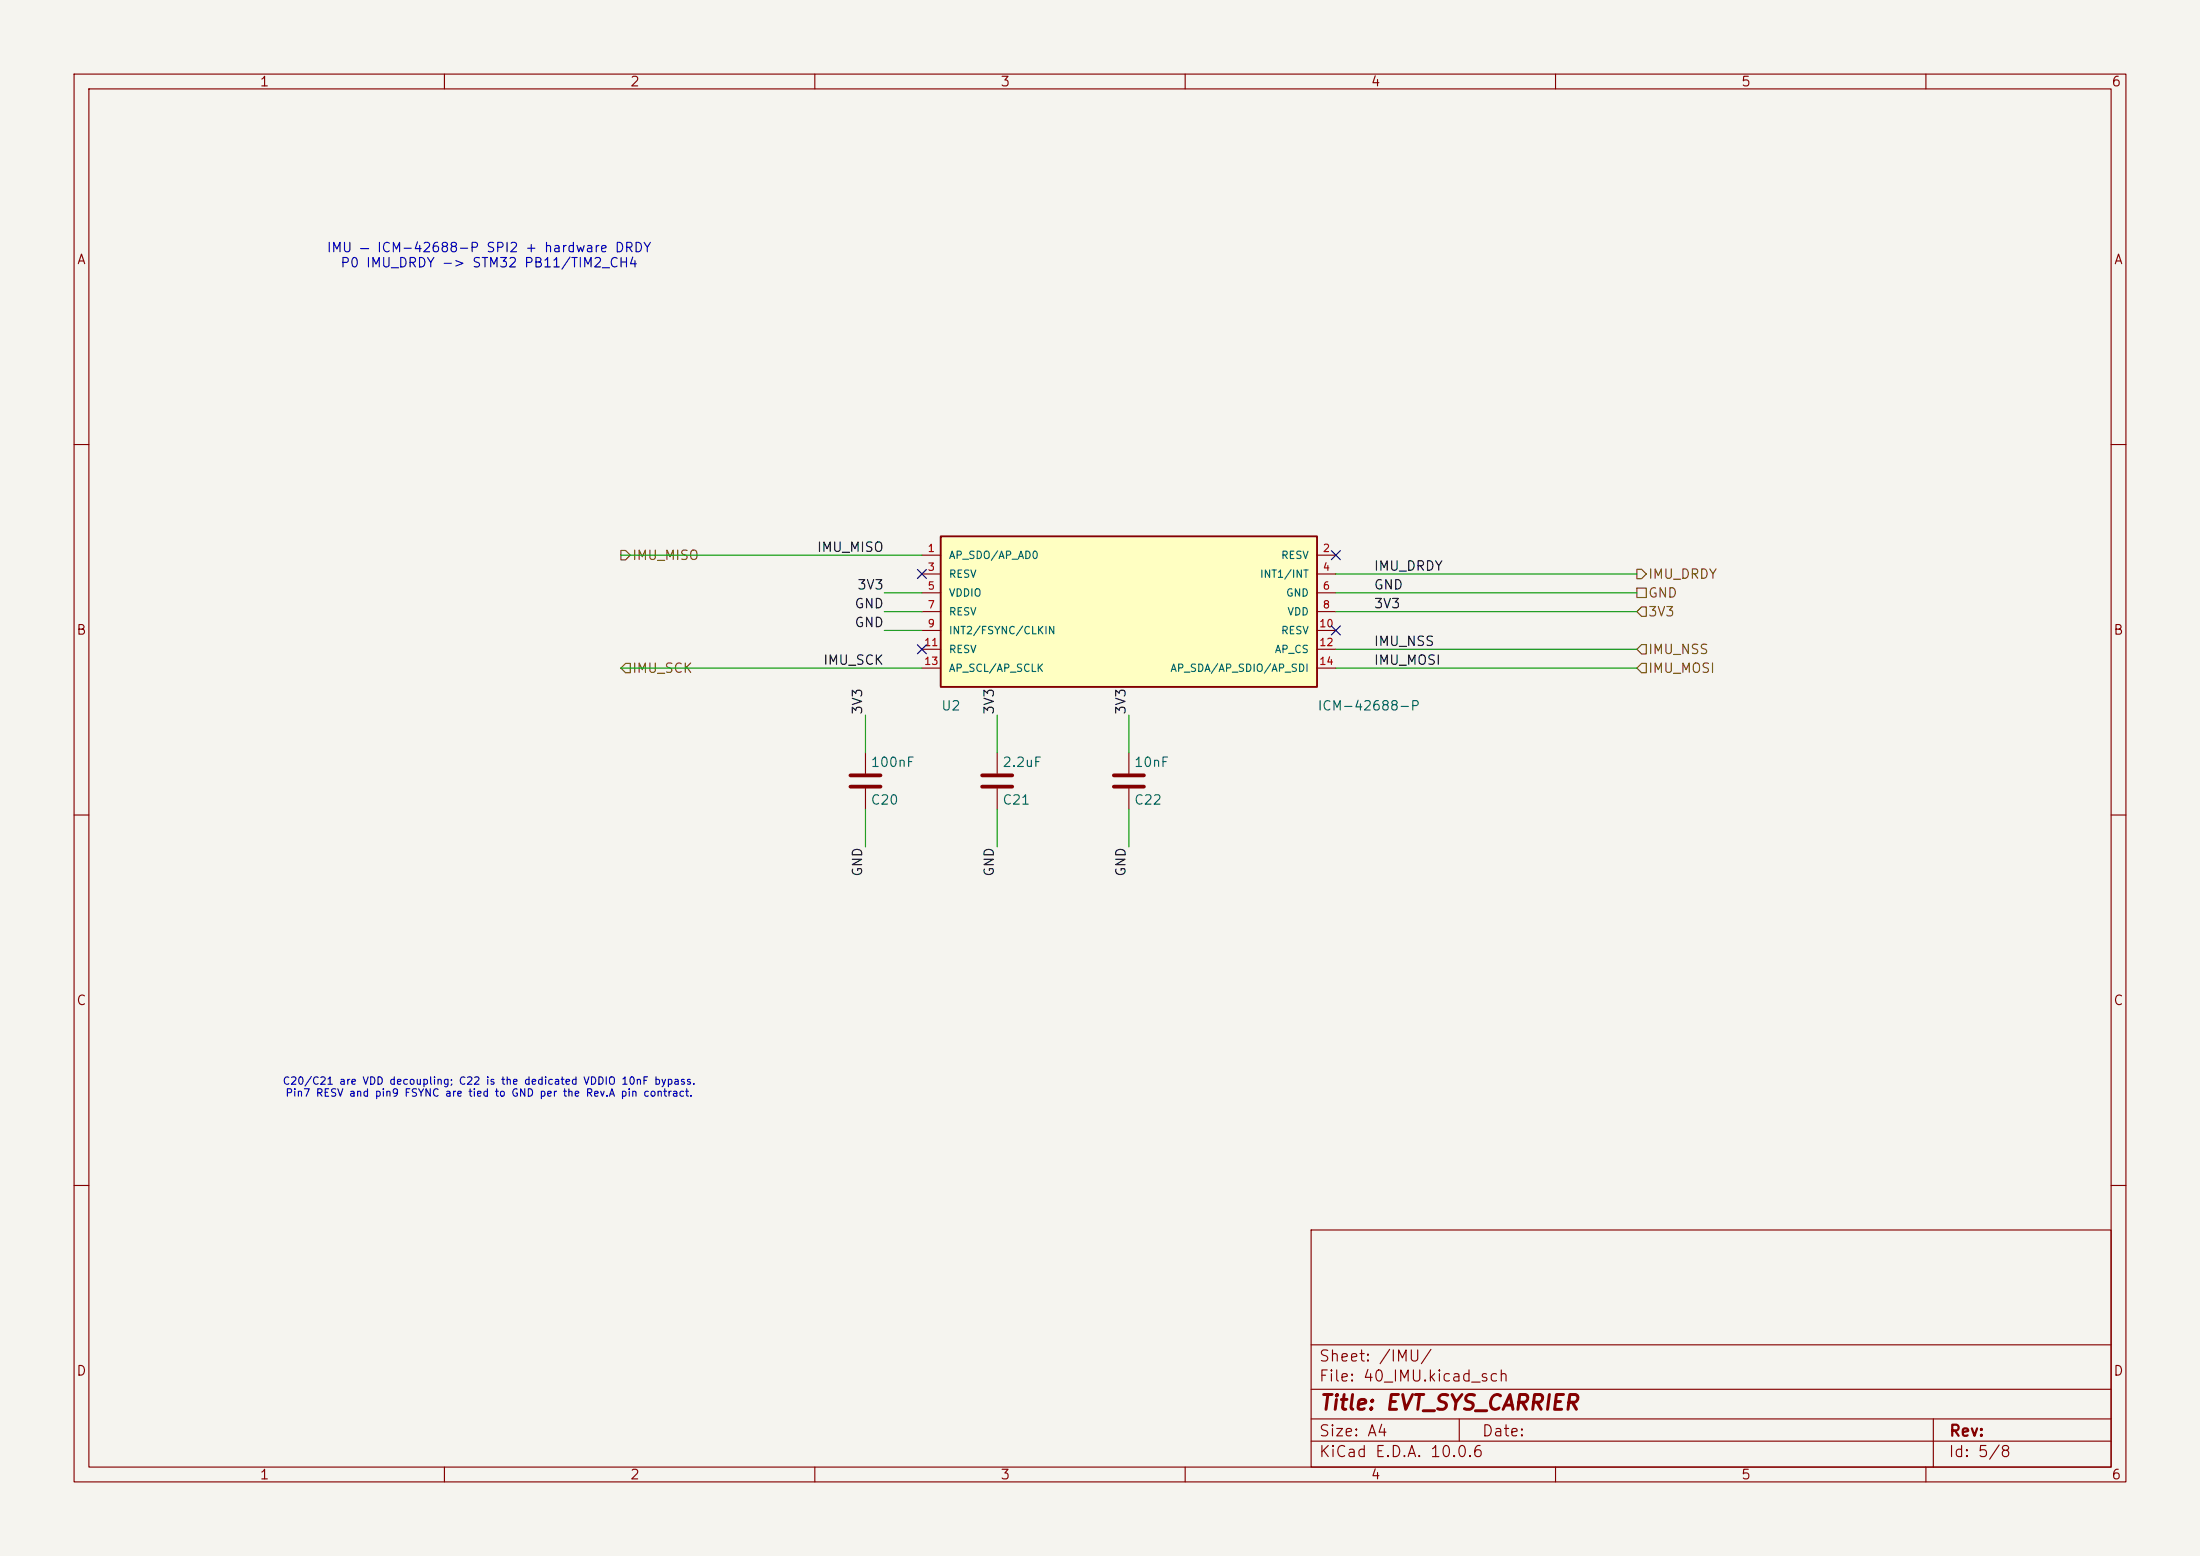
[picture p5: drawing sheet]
<svg xmlns="http://www.w3.org/2000/svg" width="297mm" height="210mm" viewBox="0 0 297 210" stroke-linecap="round" stroke-linejoin="round" font-family="sans-serif">
<path d="M0 0h297v210h-297z" fill="#f5f4ef" stroke="#f5f4ef" stroke-width=".14"/>
<g fill="none" stroke="#840000" stroke-width=".15">
<path d="M10 10h277v190h-277zM12 12h273v186h-273zM60 10v2M110 10v2M160 10v2M210 10v2M260 10v2M10 60h2M285 60h2M10 110h2M134.6 101.6v2.8M134.6 106.4v2.8"/>
<path d="M285 110h2M10 160h2M177 166h108v32h-108zM285 160h2M60 198v2M110 198v2M160 198v2M177 194.5h108M177 191.5h108M177 187.5h108M177 181.5h108M197 191.5v3"/>
<path d="M210 198v2M260 198v2M261 191.5v6.5"/>
</g>
<path d="M132.6 104.6h4.1M132.6 106.2h4.1" fill="none" stroke="#840000" stroke-width=".51"/>
<path d="M127 72.4h50.8v20.3h-50.8z" fill="#ffffc2"/>
<path d="M127 72.4h50.8v20.3h-50.8z" fill="none" stroke="#840000" stroke-width=".25"/>
<g fill="none" stroke="#840000" stroke-width=".15">
<path d="M124.5 74.9h2.5M124.5 77.5h2.5M177.8 74.9h2.5M177.8 77.5h2.5M124.5 80h2.5M124.5 82.6h2.5M124.5 85.1h2.5M124.5 87.6h2.5M124.5 90.2h2.5M177.8 80h2.5M177.8 82.6h2.5M177.8 85.1h2.5"/>
<path d="M177.8 87.6h2.5M177.8 90.2h2.5M116.8 101.6v2.8M116.8 106.4v2.8M152.4 101.6v2.8M152.4 106.4v2.8"/>
</g>
<path d="M114.8 104.6h4.1M114.8 106.2h4.1M150.4 104.6h4M150.4 106.2h4" fill="none" stroke="#840000" stroke-width=".51"/>
<path d="M83.8 74.3h.7l.6 .6-.6 .7h-.7zM221 76.8h.6l.6 .7-.6 .6h-.6zM221 79.4h1.2v1.2h-1.2zM84.5 89.5h.6v1.3h-.6l-.7-.6zM221.6 81.9h.6v1.3h-.6l-.6-.6zM221.6 89.5h.6v1.3h-.6l-.6-.6zM221.6 87h.6v1.3h-.6l-.6-.7z" fill="none" stroke="#725600" stroke-width=".15"/>
<g fill="none" stroke="#009600" stroke-width=".15">
<path d="M83.8 74.9h40.7M180.3 77.5h40.7M83.8 90.2h40.7M116.8 96.5v5.1M119.4 85.1h5.1M119.4 80h5.1M119.4 82.6h5.1M134.6 96.5v5.1M152.4 96.5v5.1M180.3 80h40.7M180.3 90.2h40.7M180.3 82.6h40.7"/>
<path d="M180.3 87.6h40.7M116.8 109.2v5.1M134.6 109.2v5.1M152.4 109.2v5.1"/>
</g>
<path d="M123.9 76.9l1.2 1.2M125.1 76.9l-1.2 1.2M179.7 74.3l1.2 1.2M180.9 74.3l-1.2 1.2M123.9 87l1.2 1.2M125.1 87l-1.2 1.2M179.7 84.5l1.2 1.2M180.9 84.5l-1.2 1.2" fill="none" stroke="#000084" stroke-width=".15"/>
<text font-size="2" fill="#840000" x="178" y="190.8">Title: EVT_SYS_CARRIER</text>
<g font-size="1.5" fill="#840000">
<text x="178" y="184.1">Sheet: /IMU/</text>
<text x="178" y="186.8">File: 40_IMU.kicad_sch</text>
<text x="178" y="197">KiCad E.D.A. 10.0.6</text>
<text x="178" y="194.2">Size: A4</text>
<text x="200" y="194.2">Date:</text>
<text x="263" y="197">Id: 5/8</text>
<text x="263" y="194.2">Rev:</text>
</g>
<g font-size="1.3" fill="#840000">
<text x="35" y="12">1</text>
<text x="85" y="12">2</text>
<text x="135" y="12">3</text>
<text x="185" y="12">4</text>
<text x="235" y="12">5</text>
<text x="285" y="12">6</text>
<text x="10.3" y="36">A</text>
<text x="285.3" y="36">A</text>
<text x="10.2" y="86">B</text>
<text x="285.2" y="86">B</text>
<text x="10.2" y="136">C</text>
<text x="285.2" y="136">C</text>
<text x="10.2" y="186">D</text>
<text x="285.2" y="186">D</text>
<text x="35" y="200">1</text>
<text x="85" y="200">2</text>
<text x="135" y="200">3</text>
<text x="185" y="200">4</text>
<text x="235" y="200">5</text>
<text x="285" y="200">6</text>
</g>
<g font-size="1.3" fill="#0000c2">
<text x="44" y="34.4">IMU — ICM-42688-P SPI2 + hardware DRDY</text>
<text x="45.9" y="36.4">P0 IMU_DRDY -&gt; STM32 PB11/TIM2_CH4</text>
</g>
<g font-size="1.3" fill="#725600">
<text x="85.3" y="75.9">IMU_MISO</text>
<text x="222.4" y="83.5">3V3</text>
<text x="222.4" y="78.4">IMU_DRDY</text>
<text x="222.4" y="81">GND</text>
<text x="222.4" y="88.6">IMU_NSS</text>
<text x="85.3" y="91.1">IMU_SCK</text>
<text x="222.4" y="91.1">IMU_MOSI</text>
</g>
<g font-size="1.3" fill="#0f0f0f">
<text x="110.2" y="74.8">IMU_MISO</text>
<text x="185.4" y="77.3">IMU_DRDY</text>
<text x="115.3" y="82.4">GND</text>
<text x="115.6" y="79.9">3V3</text>
<text x="185.4" y="82.4">3V3</text>
<text x="185.4" y="79.9">GND</text>
<text x="115.3" y="85">GND</text>
<text x="185.4" y="87.5">IMU_NSS</text>
<text x="111" y="90">IMU_SCK</text>
<text x="185.4" y="90">IMU_MOSI</text>
<text x="116.7" y="96.5" transform="rotate(-90 116.7 96.5)">3V3</text>
<text x="134.5" y="96.5" transform="rotate(-90 134.5 96.5)">3V3</text>
<text x="152.3" y="96.5" transform="rotate(-90 152.3 96.5)">3V3</text>
<text x="116.7" y="118.4" transform="rotate(-90 116.7 118.4)">GND</text>
<text x="134.5" y="118.4" transform="rotate(-90 134.5 118.4)">GND</text>
<text x="152.3" y="118.4" transform="rotate(-90 152.3 118.4)">GND</text>
</g>
<g font-size="1.3" fill="#006464">
<text x="127" y="96.2">U2</text>
<text x="177.8" y="96.2">ICM-42688-P</text>
<text x="117.5" y="103.8">100nF</text>
<text x="135.2" y="103.8">2.2uF</text>
<text x="153" y="103.8">10nF</text>
<text x="117.5" y="108.9">C20</text>
<text x="135.2" y="108.9">C21</text>
<text x="153" y="108.9">C22</text>
</g>
<g font-size="1" fill="#a90000">
<text x="125.2" y="74.7">1</text>
<text x="125.2" y="77.3">3</text>
<text x="178.5" y="74.7">2</text>
<text x="178.5" y="77.3">4</text>
<text x="125.2" y="79.8">5</text>
<text x="125.2" y="82.4">7</text>
<text x="178.5" y="79.8">6</text>
<text x="178.5" y="82.4">8</text>
<text x="124.7" y="87.4">11</text>
<text x="124.7" y="90">13</text>
<text x="125.2" y="84.9">9</text>
<text x="178" y="84.9">10</text>
<text x="178" y="87.4">12</text>
<text x="178" y="90">14</text>
</g>
<g font-size="1" fill="#006464">
<text x="128" y="75.7">AP_SDO/AP_AD0</text>
<text x="172.9" y="75.7">RESV</text>
<text x="128" y="78.2">RESV</text>
<text x="128" y="80.8">VDDIO</text>
<text x="128" y="83.3">RESV</text>
<text x="170" y="78.2">INT1/INT</text>
<text x="173.5" y="80.8">GND</text>
<text x="173.7" y="83.3">VDD</text>
<text x="128" y="85.8">INT2/FSYNC/CLKIN</text>
<text x="128" y="88.4">RESV</text>
<text x="172" y="88.4">AP_CS</text>
<text x="172.9" y="85.8">RESV</text>
<text x="128" y="90.9">AP_SCL/AP_SCLK</text>
<text x="157.9" y="90.9">AP_SDA/AP_SDIO/AP_SDI</text>
</g>
<g font-size="1" fill="#0000c2">
<text x="38.1" y="146.6">C20/C21 are VDD decoupling; C22 is the dedicated VDDIO 10nF bypass.</text>
<text x="38.5" y="148.3">Pin7 RESV and pin9 FSYNC are tied to GND per the Rev.A pin contract.</text>
</g>
</svg>
